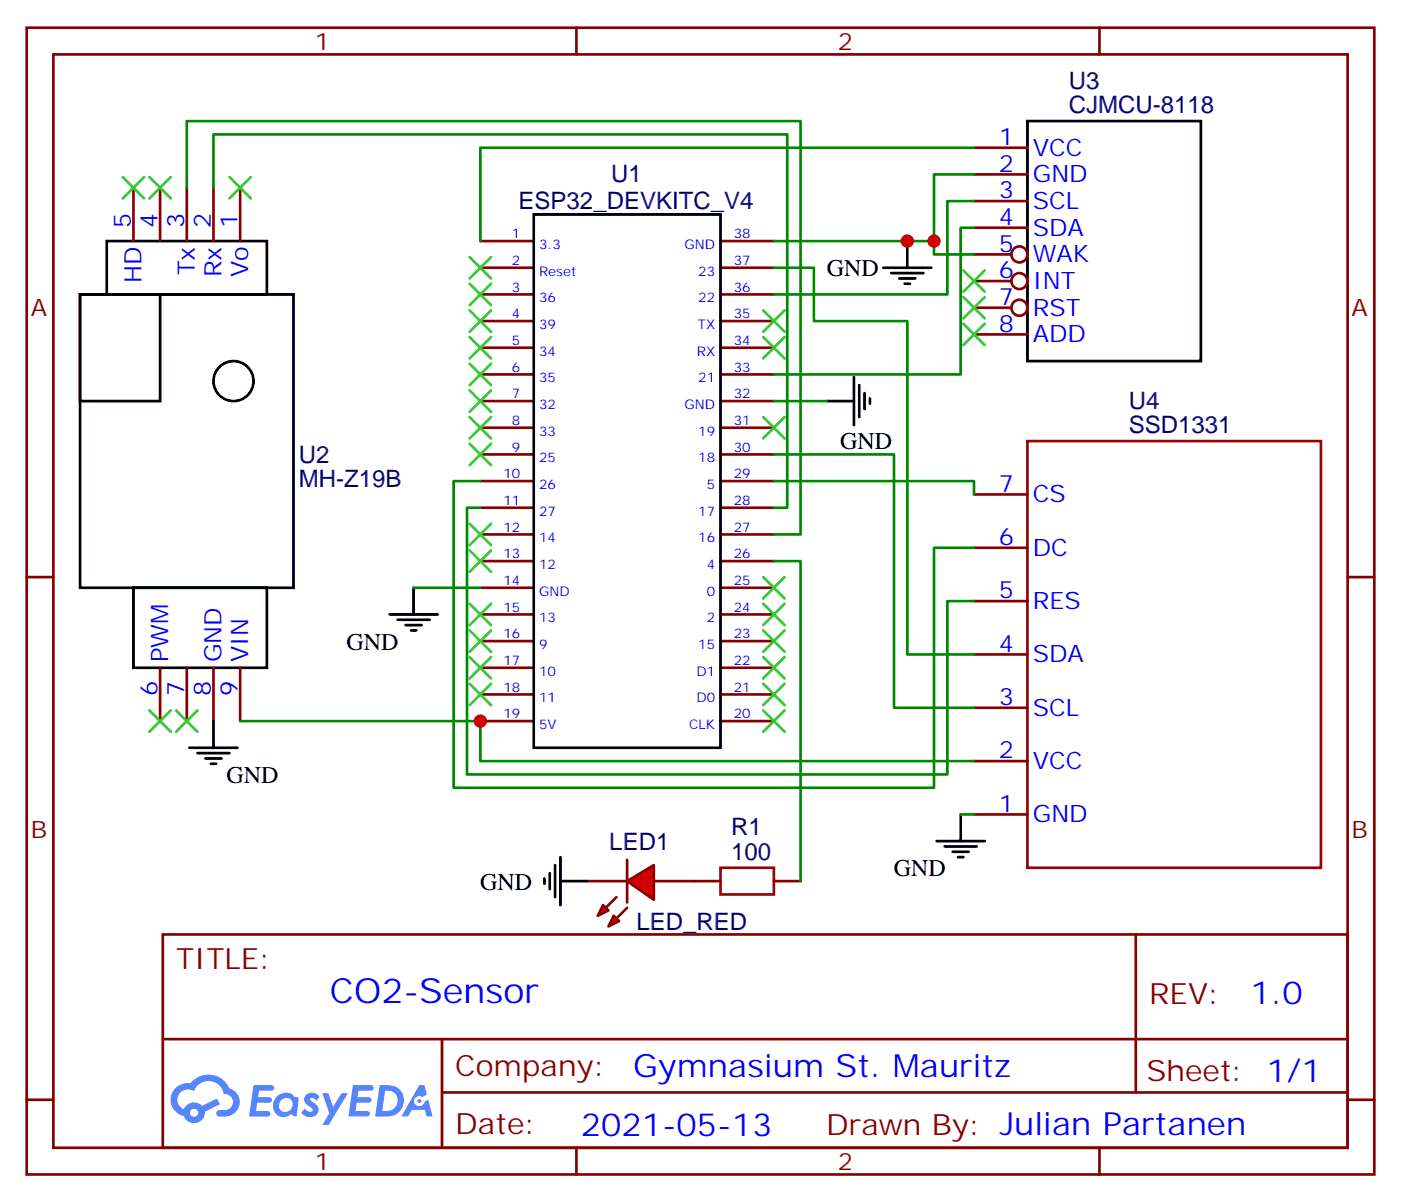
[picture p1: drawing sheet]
# EasyEDA schematic Schematics.json
TITLE: CO2-Sensor; REV: 1.0; Date: 2021-05-13; Sheet: 1/1; Drawn By: Julian Partanen; Company: Gymnasium St. Mauritz

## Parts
LED1  LED_RED  [LED0603_RED]
R1  100  [R0603]
U1  ESP32_DEVKITC_V4  [ESP32_DEVKITC_V4]
U2  MH-Z19B
U3  CJMCU-8118  [CJMCU-8118]
U4  SSD1331  [SSD1331]

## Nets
GND: LED1.2 U1.14(GND) U1.32(GND) U1.38(GND) U2.8(GND) U3.2(GND) U3.5(WAK) U4.1(GND)
Net-(LED1-1): LED1.1 R1.1
Net-(R1-2): R1.2 U1.26(4)
Net-(U1-1): U1.1(3.3) U3.1(VCC)
Net-(U1-10): U1.10(26) U4.6(DC)
Net-(U1-11): U1.11(27) U4.5(RES)
Net-(U1-19): U1.19(5V) U2.9(VIN) U4.2(VCC)
Net-(U1-27): U1.27(16) U2.3(Tx)
Net-(U1-28): U1.28(17) U2.2(Rx)
Net-(U1-29): U1.29(5) U4.7(CS)
Net-(U1-30): U1.30(18) U4.3(SCL)
Net-(U1-33): U1.33(21) U3.4(SDA)
Net-(U1-36): U1.36(22) U3.3(SCL)
Net-(U1-37): U1.37(23) U4.4(SDA)

Not connected (* = marked no-connect by the designer): U1 2(Reset)* 3(36)* 4(39)* 5(34)* 6(35)* 7(32)* 8(33)* 9(25)* 12(14)* 13(12)* 15(13)* 16(9)* 17(10)* 18(11)* 20(CLK)* 21(D0)* 22(D1)* 23(15)* 24(2)* 25(0)* 31(19)* 34(RX)* 35(TX)*; U2 1(Vo)* 4* 5(HD)* 6(PWM)* 7*; U3 6(INT)* 7(RST)* 8(ADD)*
